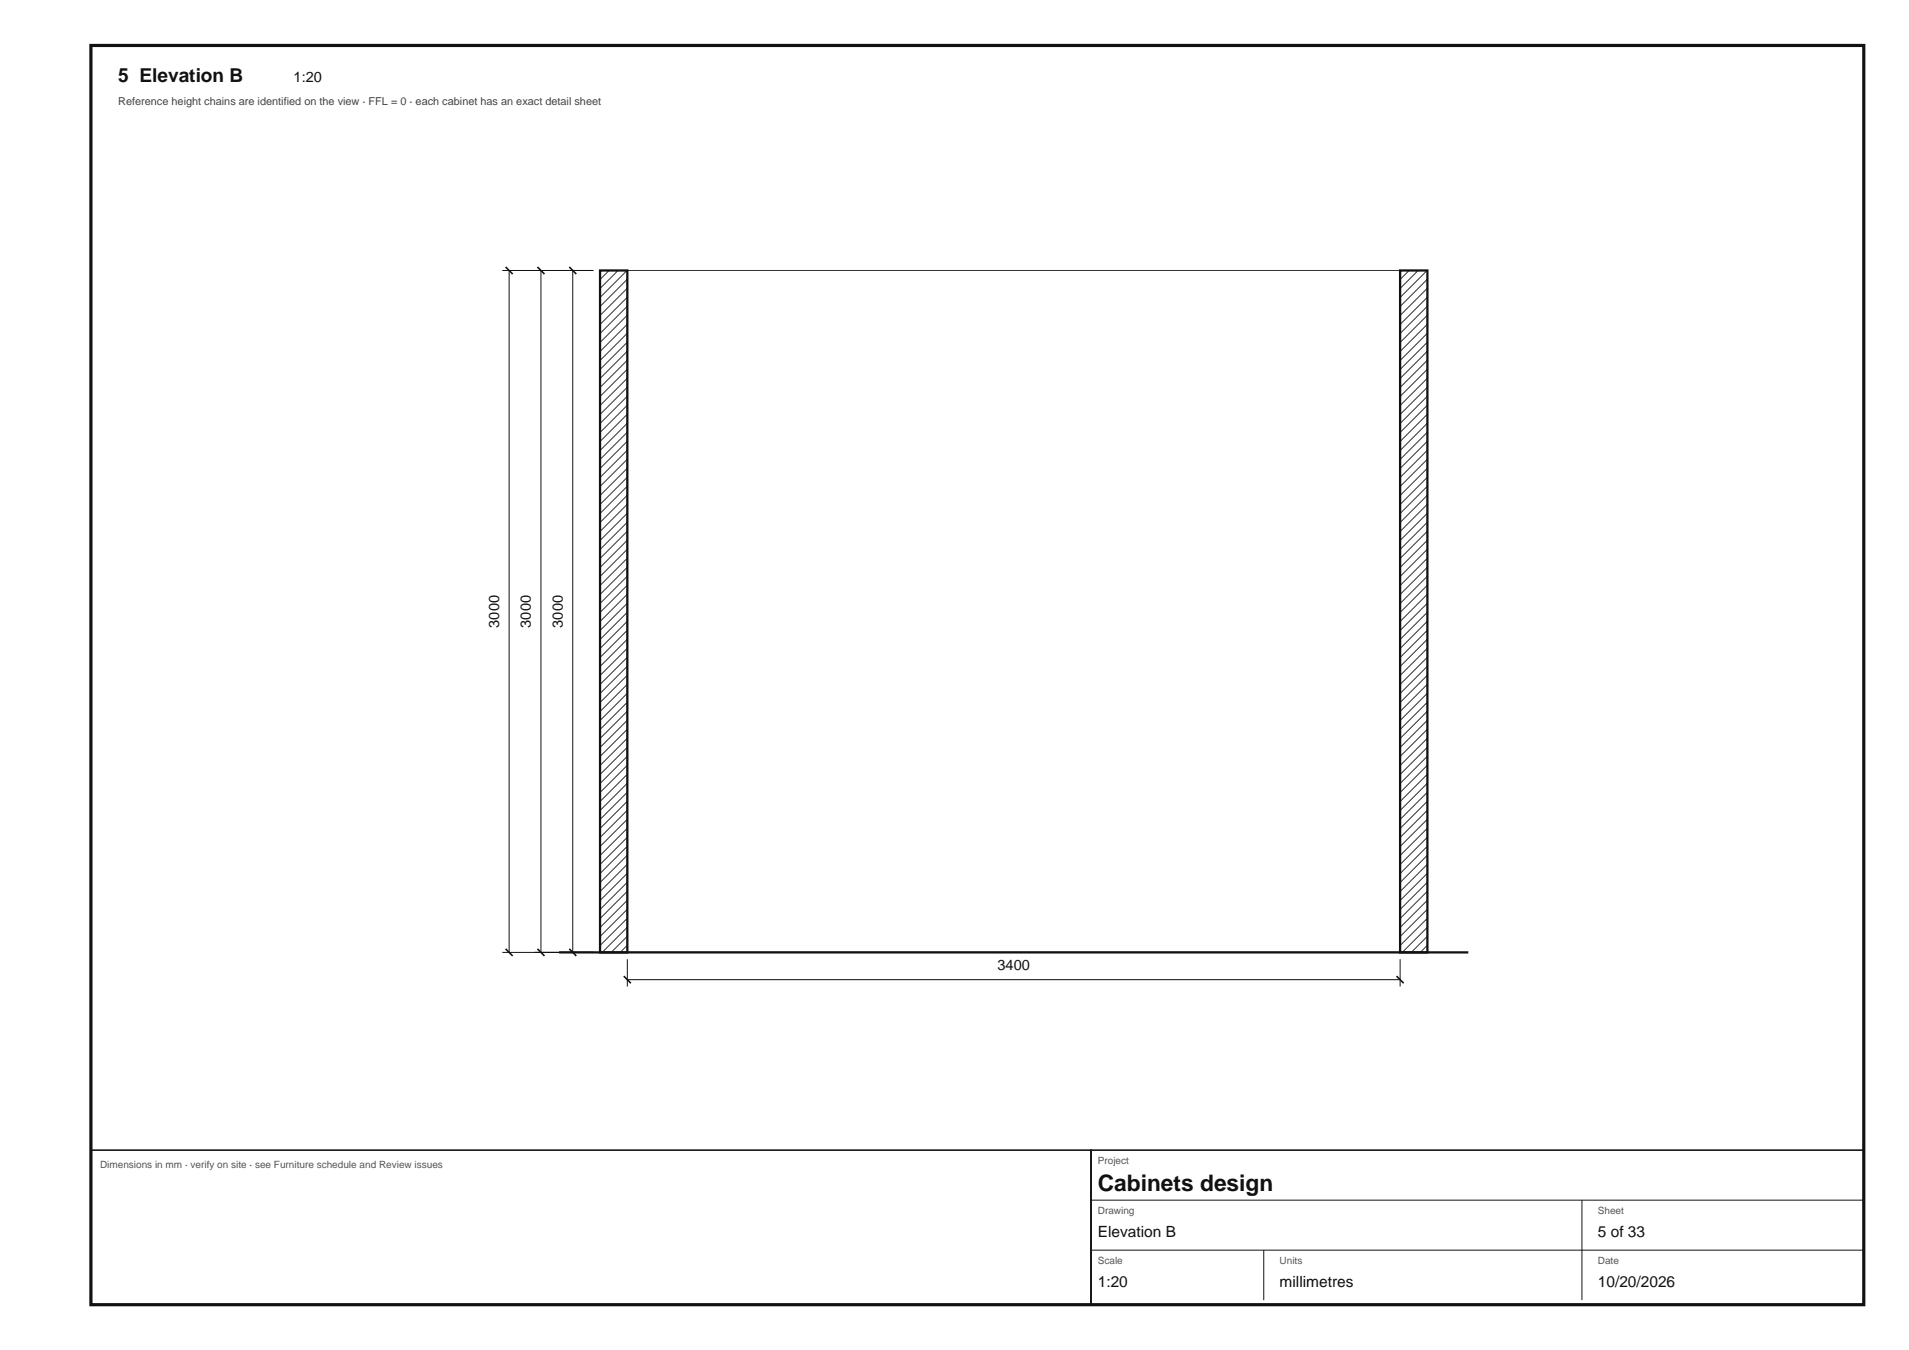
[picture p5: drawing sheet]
<svg xmlns="http://www.w3.org/2000/svg" width="420mm" height="297mm" viewBox="0 0 420 297" stroke-linecap="round" stroke-linejoin="round" font-family="sans-serif">
<path d="M20 10h390.1v277h-390.1z" fill="none" stroke="#111" stroke-width=".7" stroke-linecap="butt"/>
<path d="M138 59.5h170M138 209.5h170" fill="none" stroke="#333" stroke-width=".22"/>
<path d="M132 59.5h6v150h-6z" fill="#fff"/>
<g fill="none" stroke="#333" stroke-width=".22">
<path d="M132 59.5v.1M134 59.5l-2 2M136 59.5l-4 4M138 59.5l-6 6M138.1 61.4l-6.1 6.1M138.1 63.4l-6.1 6.1M138.1 65.3l-6.1 6.1M138.1 67.3l-6.1 6.1M138.1 69.3l-6.1 6.1M138.1 71.3l-6.1 6.1M138.1 73.3l-6.1 6.1M138.1 75.2l-6.1 6.1"/>
<path d="M138.1 77.2l-6.1 6.1M138.1 79.2l-6.1 6.1M138.1 81.2l-6.1 6.1M138.1 83.2l-6.1 6.1M138.1 85.1l-6.1 6.1M138.1 87.1l-6.1 6.1M138.1 89.1l-6.1 6.1M138.1 91.1l-6.1 6.1M138.1 93.1l-6.1 6.1M138.1 95l-6.1 6.1M138.1 97l-6.1 6.1M138.1 99l-6.1 6.1"/>
<path d="M138.1 101l-6.1 6.1M138.1 103l-6.1 6.1M138.1 104.9l-6.1 6.1M138.1 106.9l-6.1 6.1M138.1 108.9l-6.1 6.1M138.1 110.9l-6.1 6.1M138.1 112.9l-6.1 6.1M138.1 114.8l-6.1 6.1M138.1 116.8l-6.1 6.1M138.1 118.8l-6.1 6.1M138.1 120.8l-6.1 6.1M138.1 122.8l-6.1 6.1"/>
<path d="M138.1 124.7l-6.1 6.1M138.1 126.7l-6.1 6.1M138.1 128.7l-6.1 6.1M138.1 130.7l-6.1 6.1M138.1 132.7l-6.1 6.1M138.1 134.6l-6.1 6.1M138.1 136.6l-6.1 6.1M138.1 138.6l-6.1 6.1M138.1 140.6l-6.1 6.1M138.1 142.6l-6.1 6.1M138.1 144.5l-6.1 6.1M138.1 146.5l-6.1 6.1"/>
<path d="M138.1 148.5l-6.1 6.1M138.1 150.5l-6.1 6.1M138.1 152.5l-6.1 6.1M138.1 154.4l-6.1 6.1M138.1 156.4l-6.1 6.1M138.1 158.4l-6.1 6.1M138.1 160.4l-6.1 6.1M138.1 162.4l-6.1 6.1M138.1 164.3l-6.1 6.1M138.1 166.3l-6.1 6.1M138.1 168.3l-6.1 6.1M138.1 170.3l-6.1 6.1"/>
<path d="M138.1 172.3l-6.1 6.1M138.1 174.2l-6.1 6.1M138.1 176.2l-6.1 6.1M138.1 178.2l-6.1 6.1M138.1 180.2l-6.1 6.1M138.1 182.2l-6.1 6.1M138.1 184.1l-6.1 6.1M138.1 186.1l-6.1 6.1M138.1 188.1l-6.1 6.1M138.1 190.1l-6.1 6.1M138.1 192.1l-6.1 6.1M138.1 194l-6.1 6.1"/>
<path d="M138.1 196l-6.1 6.1M138.1 198l-6.1 6.1M138.1 200l-6.1 6.1M138.1 202l-6.1 6.1M138.1 203.9l-5.6 5.6M138.1 205.9l-3.6 3.6M138.1 207.9l-1.7 1.6"/>
</g>
<path d="M132 59.5h6v150h-6z" fill="none" stroke="#111" stroke-width=".5"/>
<path d="M308 59.5h6v150h-6z" fill="#fff"/>
<g fill="none" stroke="#333" stroke-width=".22">
<path d="M308 59.5v.1M310 59.5l-2 2M312 59.5l-4 4M314 59.5l-6 6M314.1 61.4l-6.1 6.1M314.1 63.4l-6.1 6.1M314.1 65.3l-6.1 6.1M314.1 67.3l-6.1 6.1M314.1 69.3l-6.1 6.1M314.1 71.3l-6.1 6.1M314.1 73.3l-6.1 6.1M314.1 75.2l-6.1 6.1"/>
<path d="M314.1 77.2l-6.1 6.1M314.1 79.2l-6.1 6.1M314.1 81.2l-6.1 6.1M314.1 83.2l-6.1 6.1M314.1 85.1l-6.1 6.1M314.1 87.1l-6.1 6.1M314.1 89.1l-6.1 6.1M314.1 91.1l-6.1 6.1M314.1 93.1l-6.1 6.1M314.1 95l-6.1 6.1M314.1 97l-6.1 6.1M314.1 99l-6.1 6.1"/>
<path d="M314.1 101l-6.1 6.1M314.1 103l-6.1 6.1M314.1 104.9l-6.1 6.1M314.1 106.9l-6.1 6.1M314.1 108.9l-6.1 6.1M314.1 110.9l-6.1 6.1M314.1 112.9l-6.1 6.1M314.1 114.8l-6.1 6.1M314.1 116.8l-6.1 6.1M314.1 118.8l-6.1 6.1M314.1 120.8l-6.1 6.1M314.1 122.8l-6.1 6.1"/>
<path d="M314.1 124.7l-6.1 6.1M314.1 126.7l-6.1 6.1M314.1 128.7l-6.1 6.1M314.1 130.7l-6.1 6.1M314.1 132.7l-6.1 6.1M314.1 134.6l-6.1 6.1M314.1 136.6l-6.1 6.1M314.1 138.6l-6.1 6.1M314.1 140.6l-6.1 6.1M314.1 142.6l-6.1 6.1M314.1 144.5l-6.1 6.1M314.1 146.5l-6.1 6.1"/>
<path d="M314.1 148.5l-6.1 6.1M314.1 150.5l-6.1 6.1M314.1 152.5l-6.1 6.1M314.1 154.4l-6.1 6.1M314.1 156.4l-6.1 6.1M314.1 158.4l-6.1 6.1M314.1 160.4l-6.1 6.1M314.1 162.4l-6.1 6.1M314.1 164.3l-6.1 6.1M314.1 166.3l-6.1 6.1M314.1 168.3l-6.1 6.1M314.1 170.3l-6.1 6.1"/>
<path d="M314.1 172.3l-6.1 6.1M314.1 174.2l-6.1 6.1M314.1 176.2l-6.1 6.1M314.1 178.2l-6.1 6.1M314.1 180.2l-6.1 6.1M314.1 182.2l-6.1 6.1M314.1 184.1l-6.1 6.1M314.1 186.1l-6.1 6.1M314.1 188.1l-6.1 6.1M314.1 190.1l-6.1 6.1M314.1 192.1l-6.1 6.1M314.1 194l-6.1 6.1"/>
<path d="M314.1 196l-6.1 6.1M314.1 198l-6.1 6.1M314.1 200l-6.1 6.1M314.1 202l-6.1 6.1M314.1 203.9l-5.6 5.6M314.1 205.9l-3.6 3.6M314.1 207.9l-1.6 1.6"/>
</g>
<path d="M308 59.5h6v150h-6zM123 209.5h200" fill="none" stroke="#111" stroke-width=".5"/>
<path d="M110.5 59.5h20M112 59.5v150M119 59.5v150M126 59.5v150M110.5 209.5h20M138 215.5h170M138 211v6M308 211v6M240 264h170.1M240 275h170.1M278 275v11M348 264v22" fill="none" stroke="#111" stroke-width=".22"/>
<path d="M111.2 58.7l1.6 1.6M118.2 58.7l1.6 1.6M125.2 58.7l1.6 1.6M111.2 208.7l1.6 1.6M118.2 208.7l1.6 1.6M125.2 208.7l1.6 1.6M137.2 214.7l1.6 1.6M307.3 214.7l1.5 1.6M20 253h220v34h-220zM240 253h170.1v34h-170.1z" fill="none" stroke="#111" stroke-width=".35"/>
<text font-size="5" fill="#111" x="241.5" y="262">Cabinets design</text>
<text font-size="4.2" fill="#111" x="26" y="18">5 Elevation B</text>
<g font-size="3.4" fill="#111">
<text x="241.5" y="272">Elevation B</text>
<text x="351.5" y="272">5 of 33</text>
<text x="241.5" y="283">1:20</text>
<text x="281.5" y="283">millimetres</text>
<text x="351.5" y="283">10/20/2026</text>
</g>
<g font-size="3.2" fill="#111">
<text x="64.6" y="18">1:20</text>
<text x="109.8" y="138.1" transform="rotate(-90 109.8 138.1)">3000</text>
<text x="116.8" y="138.1" transform="rotate(-90 116.8 138.1)">3000</text>
<text x="123.8" y="138.1" transform="rotate(-90 123.8 138.1)">3000</text>
<text x="219.5" y="213.3">3400</text>
</g>
<text font-size="2.4" fill="#444" x="26" y="23">Reference height chains are identified on the view · FFL = 0 · each cabinet has an exact detail sheet</text>
<g font-size="2.2" fill="#555">
<text x="22" y="257">Dimensions in mm · verify on site · see Furniture schedule and Review issues</text>
<text x="241.5" y="256">Project</text>
<text x="241.5" y="267">Drawing</text>
<text x="351.5" y="267">Sheet</text>
<text x="241.5" y="278">Scale</text>
<text x="281.5" y="278">Units</text>
<text x="351.5" y="278">Date</text>
</g>
</svg>
